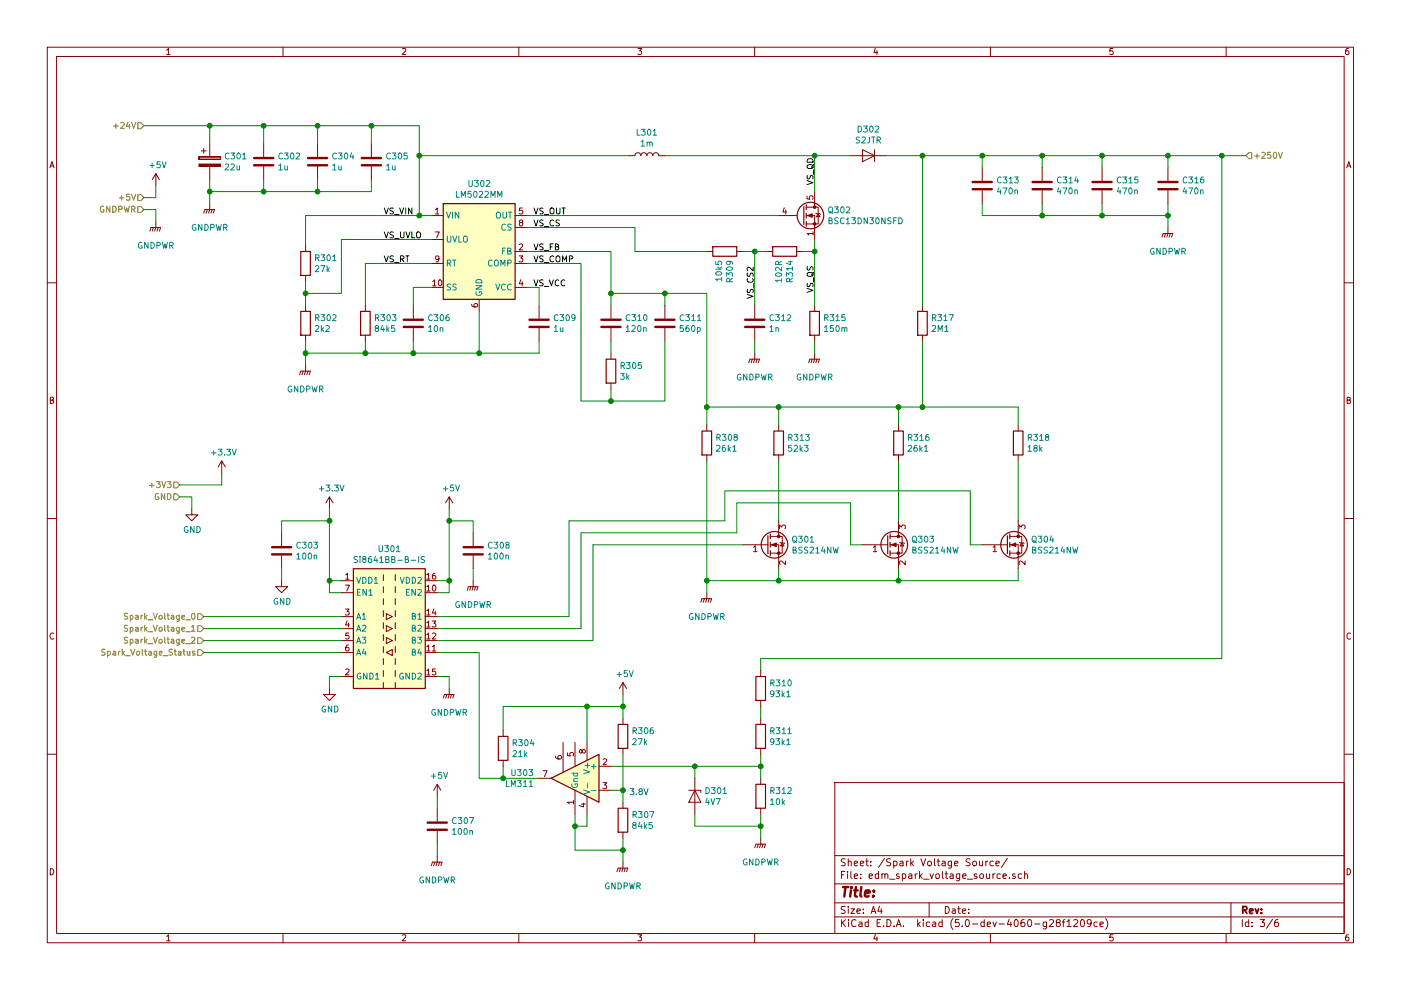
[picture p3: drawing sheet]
EESchema Schematic File Version 4
LIBS:edm_power_board-cache
EELAYER 26 0
EELAYER END
$Descr A4 11693 8268
encoding utf-8
Sheet 3 6
Title ""
Date ""
Rev ""
Comp ""
Comment1 ""
Comment2 ""
Comment3 ""
Comment4 ""
$EndDescr
$Comp
L Regulator_Switching:LM5022MM U302
U 1 1
P 4000 2100
F 0 "U302" H 4000 2667 50  0000 C CNN
F 1 "LM5022MM" H 4000 2576 50  0000 C CNN
F 2 "Package_SO:MSOP-10_3x3mm_P0.5mm" H 4050 1650 50  0001 L CIN
F 3 "http://www.ti.com/lit/ds/symlink/lm5022.pdf" H 4000 2100 50  0001 C CNN
F 4 "LM5022MM/NOPBCT-ND" H 4000 2100 50  0001 C CNN "Digikey"
	1    4000 2100
	1    0    0    -1  
$EndComp
$Comp
L Device:R R301
U 1 1
P 2550 2200
F 0 "R301" H 2620 2246 50  0000 L CNN
F 1 "27k" H 2620 2155 50  0000 L CNN
F 2 "Resistor_SMD:R_0805_2012Metric" V 2480 2200 50  0001 C CNN
F 3 "~" H 2550 2200 50  0001 C CNN
F 4 "311-27.0KCRCT-ND" H 2550 2200 50  0001 C CNN "Digikey"
	1    2550 2200
	1    0    0    -1  
$EndComp
$Comp
L Device:R R302
U 1 1
P 2550 2700
F 0 "R302" H 2620 2746 50  0000 L CNN
F 1 "2k2" H 2620 2655 50  0000 L CNN
F 2 "Resistor_SMD:R_0805_2012Metric" V 2480 2700 50  0001 C CNN
F 3 "~" H 2550 2700 50  0001 C CNN
F 4 "311-2.20KCRCT-ND" H 2550 2700 50  0001 C CNN "Digikey"
	1    2550 2700
	1    0    0    -1  
$EndComp
$Comp
L Device:C C306
U 1 1
P 3450 2700
F 0 "C306" H 3565 2746 50  0000 L CNN
F 1 "10n" H 3565 2655 50  0000 L CNN
F 2 "Capacitor_SMD:C_0805_2012Metric" H 3488 2550 50  0001 C CNN
F 3 "~" H 3450 2700 50  0001 C CNN
F 4 "490-1664-1-ND" H 3450 2700 50  0001 C CNN "Digikey"
	1    3450 2700
	1    0    0    -1  
$EndComp
Wire Wire Line
	3600 2400 3450 2400
Wire Wire Line
	3450 2400 3450 2550
$Comp
L Device:C C309
U 1 1
P 4500 2700
F 0 "C309" H 4615 2746 50  0000 L CNN
F 1 "1u" H 4615 2655 50  0000 L CNN
F 2 "Capacitor_SMD:C_0805_2012Metric" H 4538 2550 50  0001 C CNN
F 3 "~" H 4500 2700 50  0001 C CNN
F 4 "587-2910-1-ND" H 4500 2700 50  0001 C CNN "Digikey"
	1    4500 2700
	1    0    0    -1  
$EndComp
Wire Wire Line
	4400 2400 4500 2400
Wire Wire Line
	4500 2400 4500 2550
$Comp
L Device:C C310
U 1 1
P 5100 2700
F 0 "C310" H 5215 2746 50  0000 L CNN
F 1 "120n" H 5215 2655 50  0000 L CNN
F 2 "Capacitor_SMD:C_0805_2012Metric" H 5138 2550 50  0001 C CNN
F 3 "~" H 5100 2700 50  0001 C CNN
F 4 "1276-6518-1-ND" H 5100 2700 50  0001 C CNN "Digikey"
	1    5100 2700
	1    0    0    -1  
$EndComp
$Comp
L Device:C C311
U 1 1
P 5550 2700
F 0 "C311" H 5665 2746 50  0000 L CNN
F 1 "560p" H 5665 2655 50  0000 L CNN
F 2 "Capacitor_SMD:C_0805_2012Metric" H 5588 2550 50  0001 C CNN
F 3 "~" H 5550 2700 50  0001 C CNN
F 4 "399-3492-1-ND" H 5550 2700 50  0001 C CNN "Digikey"
	1    5550 2700
	1    0    0    -1  
$EndComp
$Comp
L Device:R R305
U 1 1
P 5100 3100
F 0 "R305" H 5170 3146 50  0000 L CNN
F 1 "3k" H 5170 3055 50  0000 L CNN
F 2 "Resistor_SMD:R_0805_2012Metric" V 5030 3100 50  0001 C CNN
F 3 "~" H 5100 3100 50  0001 C CNN
F 4 "311-3.00KCRCT-ND" H 5100 3100 50  0001 C CNN "Digikey"
	1    5100 3100
	1    0    0    -1  
$EndComp
Wire Wire Line
	5100 3350 5550 3350
Wire Wire Line
	5550 3350 5550 2850
Wire Wire Line
	5100 3350 5100 3250
Wire Wire Line
	5100 2950 5100 2850
Wire Wire Line
	5100 3350 4850 3350
Wire Wire Line
	4850 3350 4850 2200
Wire Wire Line
	4850 2200 4400 2200
Connection ~ 5100 3350
Wire Wire Line
	4400 2100 5100 2100
Wire Wire Line
	5100 2100 5100 2450
Wire Wire Line
	5550 2550 5550 2450
Wire Wire Line
	5550 2450 5100 2450
Connection ~ 5100 2450
Wire Wire Line
	5100 2450 5100 2550
Wire Wire Line
	3050 2200 3600 2200
Wire Wire Line
	3050 2200 3050 2550
Wire Wire Line
	3600 2000 2850 2000
Wire Wire Line
	2850 2000 2850 2450
Wire Wire Line
	2850 2450 2550 2450
Wire Wire Line
	2550 2450 2550 2550
Wire Wire Line
	2550 2450 2550 2350
Connection ~ 2550 2450
$Comp
L power:GNDPWR #PWR0307
U 1 1
P 2550 3050
F 0 "#PWR0307" H 2550 2850 50  0001 C CNN
F 1 "GNDPWR" H 2550 2850 50  0000 C CNN
F 2 "" H 2550 3000 50  0001 C CNN
F 3 "" H 2550 3000 50  0001 C CNN
	1    2550 3050
	1    0    0    -1  
$EndComp
Wire Wire Line
	2550 3050 2550 2950
Wire Wire Line
	3600 1800 3500 1800
Wire Wire Line
	2550 1800 2550 2050
$Comp
L Device:R R309
U 1 1
P 6050 2100
F 0 "R309" H 6120 2146 50  0000 L CNN
F 1 "10k5" H 6120 2055 50  0000 L CNN
F 2 "Resistor_SMD:R_0805_2012Metric" V 5980 2100 50  0001 C CNN
F 3 "~" H 6050 2100 50  0001 C CNN
F 4 "311-10.5KCRCT-ND" H 6050 2100 50  0001 C CNN "Digikey"
	1    6050 2100
	0    1    1    0   
$EndComp
$Comp
L Device:C C312
U 1 1
P 6300 2700
F 0 "C312" H 6415 2746 50  0000 L CNN
F 1 "1n" H 6415 2655 50  0000 L CNN
F 2 "Capacitor_SMD:C_0805_2012Metric" H 6338 2550 50  0001 C CNN
F 3 "~" H 6300 2700 50  0001 C CNN
F 4 "399-1147-1-ND" H 6300 2700 50  0001 C CNN "Digikey"
	1    6300 2700
	1    0    0    -1  
$EndComp
$Comp
L Device:R R314
U 1 1
P 6550 2100
F 0 "R314" H 6620 2146 50  0000 L CNN
F 1 "102R" H 6620 2055 50  0000 L CNN
F 2 "Resistor_SMD:R_0805_2012Metric" V 6480 2100 50  0001 C CNN
F 3 "~" H 6550 2100 50  0001 C CNN
F 4 "311-102CRCT-ND" H 6550 2100 50  0001 C CNN "Digikey"
	1    6550 2100
	0    1    1    0   
$EndComp
Wire Wire Line
	5300 1900 4400 1900
$Comp
L power:GNDPWR #PWR0318
U 1 1
P 6300 2950
F 0 "#PWR0318" H 6300 2750 50  0001 C CNN
F 1 "GNDPWR" H 6300 2750 50  0000 C CNN
F 2 "" H 6300 2900 50  0001 C CNN
F 3 "" H 6300 2900 50  0001 C CNN
	1    6300 2950
	1    0    0    -1  
$EndComp
Wire Wire Line
	6300 2850 6300 2950
Wire Wire Line
	5900 2100 5300 2100
Wire Wire Line
	5300 2100 5300 1900
$Comp
L Transistor_FET:BSC13DN30NSFD Q302
U 1 1
P 6700 1800
F 0 "Q302" H 6906 1846 50  0000 L CNN
F 1 "BSC13DN30NSFD" H 6906 1755 50  0000 L CNN
F 2 "Package_TO_SOT_SMD:TDSON-8-1" H 6900 1725 50  0001 L CIN
F 3 "https://www.infineon.com/dgdl/Infineon-BSC13DN30NSFD-DS-v02_01-EN.pdf?fileId=5546d46259b0420a0159d5c940fc0d9a" V 6700 1800 50  0001 L CNN
F 4 "BSC13DN30NSFDATMA1CT-ND" H 6700 1800 50  0001 C CNN "Digikey"
	1    6700 1800
	1    0    0    -1  
$EndComp
Wire Wire Line
	6700 2100 6800 2100
Wire Wire Line
	6800 2100 6800 2000
Wire Wire Line
	6500 1800 4400 1800
Wire Wire Line
	6800 1600 6800 1300
Wire Wire Line
	6800 1300 5550 1300
$Comp
L Device:L L301
U 1 1
P 5400 1300
F 0 "L301" V 5590 1300 50  0000 C CNN
F 1 "1m" V 5499 1300 50  0000 C CNN
F 2 "Inductor_SMD:L_Pulse_PA4320" H 5400 1300 50  0001 C CNN
F 3 "http://productfinder.pulseeng.com/products/datasheets/P787.pdf" H 5400 1300 50  0001 C CNN
F 4 "553-3686-1-ND" V 5400 1300 50  0001 C CNN "Digikey"
	1    5400 1300
	0    -1   -1   0   
$EndComp
Wire Wire Line
	5250 1300 3500 1300
Wire Wire Line
	3500 1300 3500 1800
Connection ~ 3500 1800
Wire Wire Line
	3500 1800 2550 1800
$Comp
L Device:R R315
U 1 1
P 6800 2700
F 0 "R315" H 6870 2746 50  0000 L CNN
F 1 "150m" H 6870 2655 50  0000 L CNN
F 2 "Resistor_SMD:R_2512_6332Metric" V 6730 2700 50  0001 C CNN
F 3 "~" H 6800 2700 50  0001 C CNN
F 4 "311-0.15TCT-ND" H 6800 2700 50  0001 C CNN "Digikey"
	1    6800 2700
	1    0    0    -1  
$EndComp
$Comp
L power:GNDPWR #PWR0320
U 1 1
P 6800 2950
F 0 "#PWR0320" H 6800 2750 50  0001 C CNN
F 1 "GNDPWR" H 6800 2750 50  0000 C CNN
F 2 "" H 6800 2900 50  0001 C CNN
F 3 "" H 6800 2900 50  0001 C CNN
	1    6800 2950
	1    0    0    -1  
$EndComp
Wire Wire Line
	6800 2100 6800 2550
Connection ~ 6800 2100
Wire Wire Line
	6800 2850 6800 2950
$Comp
L Diode:S2JTR D302
U 1 1
P 7250 1300
F 0 "D302" H 7250 1084 50  0000 C CNN
F 1 "S2JTR" H 7250 1175 50  0000 C CNN
F 2 "Diode_SMD:D_SMB" H 7250 1125 50  0001 C CNN
F 3 "http://www.smc-diodes.com/propdf/S2A-S2M%20N0562%20REV.A.pdf" H 7250 1300 50  0001 C CNN
F 4 "1655-1739-1-ND" H 7250 1300 50  0001 C CNN "Digikey"
	1    7250 1300
	-1   0    0    1   
$EndComp
Wire Wire Line
	6800 1300 7100 1300
Connection ~ 6800 1300
Wire Wire Line
	5550 2450 5900 2450
Wire Wire Line
	5900 2450 5900 3400
Connection ~ 5550 2450
Wire Wire Line
	6300 2550 6300 2100
Wire Wire Line
	6300 2100 6200 2100
Wire Wire Line
	6300 2100 6400 2100
Connection ~ 6300 2100
$Comp
L Device:R R308
U 1 1
P 5900 3700
F 0 "R308" H 5970 3746 50  0000 L CNN
F 1 "26k1" H 5970 3655 50  0000 L CNN
F 2 "Resistor_SMD:R_0805_2012Metric" V 5830 3700 50  0001 C CNN
F 3 "~" H 5900 3700 50  0001 C CNN
F 4 "311-26.1KCRCT-ND" H 5900 3700 50  0001 C CNN "Digikey"
	1    5900 3700
	1    0    0    -1  
$EndComp
$Comp
L Device:R R317
U 1 1
P 7700 2700
F 0 "R317" H 7770 2746 50  0000 L CNN
F 1 "2M1" H 7770 2655 50  0000 L CNN
F 2 "Resistor_SMD:R_0805_2012Metric" V 7630 2700 50  0001 C CNN
F 3 "~" H 7700 2700 50  0001 C CNN
F 4 "311-2.10MCRCT-ND" H 7700 2700 50  0001 C CNN "Digikey"
	1    7700 2700
	1    0    0    -1  
$EndComp
Wire Wire Line
	7400 1300 7700 1300
Wire Wire Line
	7700 1300 7700 2550
$Comp
L power:GNDPWR #PWR0317
U 1 1
P 5900 4950
F 0 "#PWR0317" H 5900 4750 50  0001 C CNN
F 1 "GNDPWR" H 5900 4750 50  0000 C CNN
F 2 "" H 5900 4900 50  0001 C CNN
F 3 "" H 5900 4900 50  0001 C CNN
	1    5900 4950
	1    0    0    -1  
$EndComp
Wire Wire Line
	5900 4950 5900 4850
Wire Wire Line
	7700 2850 7700 3400
Wire Wire Line
	5900 3550 5900 3400
Connection ~ 5900 3400
$Comp
L Transistor_FET:BSS214NW Q301
U 1 1
P 6400 4550
F 0 "Q301" H 6605 4596 50  0000 L CNN
F 1 "BSS214NW" H 6605 4505 50  0000 L CNN
F 2 "Package_TO_SOT_SMD:SOT-323_SC-70" H 6600 4475 50  0001 L CIN
F 3 "https://www.infineon.com/dgdl/Infineon-BSS214NW-DS-v02_02-en.pdf?fileId=db3a30431b3e89eb011b695aebc01bde" H 6400 4550 50  0001 L CNN
F 4 "BSS214NWH6327XTSA1CT-ND" H 6400 4550 50  0001 C CNN "Digikey"
	1    6400 4550
	1    0    0    -1  
$EndComp
Wire Wire Line
	7200 4550 7100 4550
Wire Wire Line
	7100 4200 6150 4200
Wire Wire Line
	6150 4200 6150 4450
Wire Wire Line
	8200 4550 8100 4550
Wire Wire Line
	8100 4100 6050 4100
Wire Wire Line
	6050 4100 6050 4350
Wire Wire Line
	7700 3400 8500 3400
Connection ~ 7700 3400
$Comp
L Device:R R313
U 1 1
P 6500 3700
F 0 "R313" H 6570 3746 50  0000 L CNN
F 1 "52k3" H 6570 3655 50  0000 L CNN
F 2 "Resistor_SMD:R_0805_2012Metric" V 6430 3700 50  0001 C CNN
F 3 "~" H 6500 3700 50  0001 C CNN
F 4 "311-52.3KCRCT-ND" H 6500 3700 50  0001 C CNN "Digikey"
	1    6500 3700
	1    0    0    -1  
$EndComp
$Comp
L Device:R R318
U 1 1
P 8500 3700
F 0 "R318" H 8570 3746 50  0000 L CNN
F 1 "18k" H 8570 3655 50  0000 L CNN
F 2 "Resistor_SMD:R_0805_2012Metric" V 8430 3700 50  0001 C CNN
F 3 "~" H 8500 3700 50  0001 C CNN
F 4 "311-18.0KCRCT-ND" H 8500 3700 50  0001 C CNN "Digikey"
	1    8500 3700
	1    0    0    -1  
$EndComp
Wire Wire Line
	5900 4850 6500 4850
Connection ~ 5900 4850
Wire Wire Line
	6500 4850 7500 4850
Connection ~ 6500 4850
Wire Wire Line
	7500 4850 8500 4850
Connection ~ 7500 4850
Text HLabel 1200 1050 0    50   Input ~ 0
+24V
Text HLabel 1200 1750 0    50   Input ~ 0
GNDPWR
Text HLabel 1200 1650 0    50   Input ~ 0
+5V
Text HLabel 10400 1300 2    50   Input ~ 0
+250V
$Comp
L power:GNDPWR #PWR0302
U 1 1
P 1300 1850
F 0 "#PWR0302" H 1300 1650 50  0001 C CNN
F 1 "GNDPWR" H 1300 1650 50  0000 C CNN
F 2 "" H 1300 1800 50  0001 C CNN
F 3 "" H 1300 1800 50  0001 C CNN
	1    1300 1850
	1    0    0    -1  
$EndComp
Wire Wire Line
	1200 1750 1300 1750
Wire Wire Line
	1300 1750 1300 1850
Wire Wire Line
	5900 3400 6500 3400
Wire Wire Line
	6500 4750 6500 4850
Wire Wire Line
	7500 4750 7500 4850
Wire Wire Line
	8500 4750 8500 4850
Wire Wire Line
	7100 4550 7100 4200
Wire Wire Line
	8100 4550 8100 4100
Wire Wire Line
	6500 3850 6500 4350
Wire Wire Line
	7500 3850 7500 4350
Wire Wire Line
	8500 4350 8500 3850
Wire Wire Line
	8500 3550 8500 3400
Wire Wire Line
	7500 3550 7500 3400
Connection ~ 7500 3400
Wire Wire Line
	7500 3400 7700 3400
Wire Wire Line
	6500 3550 6500 3400
Connection ~ 6500 3400
Wire Wire Line
	6500 3400 7500 3400
Wire Wire Line
	5900 3850 5900 4850
Wire Wire Line
	2550 2950 3050 2950
Wire Wire Line
	4500 2950 4500 2850
Connection ~ 2550 2950
Wire Wire Line
	2550 2950 2550 2850
Wire Wire Line
	4000 2600 4000 2950
Connection ~ 4000 2950
Wire Wire Line
	4000 2950 4500 2950
Wire Wire Line
	3450 2850 3450 2950
Connection ~ 3450 2950
Wire Wire Line
	3450 2950 4000 2950
Wire Wire Line
	3050 2850 3050 2950
Connection ~ 3050 2950
Wire Wire Line
	3050 2950 3450 2950
$Comp
L Device:C C313
U 1 1
P 8200 1550
F 0 "C313" H 8315 1596 50  0000 L CNN
F 1 "470n" H 8315 1505 50  0000 L CNN
F 2 "Capacitor_SMD:C_1812_4532Metric" H 8238 1400 50  0001 C CNN
F 3 "~" H 8200 1550 50  0001 C CNN
F 4 "445-13461-1-ND" H 8200 1550 50  0001 C CNN "Digikey"
	1    8200 1550
	1    0    0    -1  
$EndComp
Wire Wire Line
	9750 1300 9750 1400
Wire Wire Line
	9200 1400 9200 1300
Wire Wire Line
	8700 1400 8700 1300
Wire Wire Line
	8200 1400 8200 1300
$Comp
L power:GNDPWR #PWR0321
U 1 1
P 9750 1900
F 0 "#PWR0321" H 9750 1700 50  0001 C CNN
F 1 "GNDPWR" H 9750 1700 50  0000 C CNN
F 2 "" H 9750 1850 50  0001 C CNN
F 3 "" H 9750 1850 50  0001 C CNN
	1    9750 1900
	1    0    0    -1  
$EndComp
Wire Wire Line
	8200 1800 8200 1700
Wire Wire Line
	8700 1700 8700 1800
Wire Wire Line
	9200 1700 9200 1800
Wire Wire Line
	4750 4350 6050 4350
Wire Wire Line
	4850 4450 4850 5250
Wire Wire Line
	4850 4450 6150 4450
Wire Wire Line
	4950 4550 6200 4550
Wire Wire Line
	2850 4950 2750 4950
Wire Wire Line
	2750 4950 2750 4850
Wire Wire Line
	2750 4850 2850 4850
Wire Wire Line
	3650 4950 3750 4950
Wire Wire Line
	3750 4950 3750 4850
Wire Wire Line
	3750 4850 3650 4850
$Comp
L power:GNDPWR #PWR0314
U 1 1
P 3950 4850
F 0 "#PWR0314" H 3950 4650 50  0001 C CNN
F 1 "GNDPWR" H 3950 4650 50  0000 C CNN
F 2 "" H 3950 4800 50  0001 C CNN
F 3 "" H 3950 4800 50  0001 C CNN
	1    3950 4850
	1    0    0    -1  
$EndComp
$Comp
L power:GND #PWR0306
U 1 1
P 2350 4850
F 0 "#PWR0306" H 2350 4600 50  0001 C CNN
F 1 "GND" H 2355 4677 50  0000 C CNN
F 2 "" H 2350 4850 50  0001 C CNN
F 3 "" H 2350 4850 50  0001 C CNN
	1    2350 4850
	1    0    0    -1  
$EndComp
$Comp
L Device:C C308
U 1 1
P 3950 4600
F 0 "C308" H 4065 4646 50  0000 L CNN
F 1 "100n" H 4065 4555 50  0000 L CNN
F 2 "Capacitor_SMD:C_0805_2012Metric" H 3988 4450 50  0001 C CNN
F 3 "~" H 3950 4600 50  0001 C CNN
F 4 "1276-1066-1-ND" H 3950 4600 50  0001 C CNN "Digikey"
	1    3950 4600
	1    0    0    -1  
$EndComp
Wire Wire Line
	3750 4850 3750 4350
Wire Wire Line
	3750 4350 3950 4350
Wire Wire Line
	3950 4350 3950 4450
Connection ~ 3750 4850
Text HLabel 1500 4050 0    50   Input ~ 0
+3V3
Text HLabel 1500 4150 0    50   Input ~ 0
GND
$Comp
L Device:C C303
U 1 1
P 2350 4600
F 0 "C303" H 2465 4646 50  0000 L CNN
F 1 "100n" H 2465 4555 50  0000 L CNN
F 2 "Capacitor_SMD:C_0805_2012Metric" H 2388 4450 50  0001 C CNN
F 3 "~" H 2350 4600 50  0001 C CNN
F 4 "1276-1066-1-ND" H 2350 4600 50  0001 C CNN "Digikey"
	1    2350 4600
	1    0    0    -1  
$EndComp
Wire Wire Line
	2350 4450 2350 4350
Wire Wire Line
	2350 4350 2750 4350
$Comp
L Device:R R312
U 1 1
P 6350 6650
F 0 "R312" H 6420 6696 50  0000 L CNN
F 1 "10k" H 6420 6605 50  0000 L CNN
F 2 "Resistor_SMD:R_0805_2012Metric" V 6280 6650 50  0001 C CNN
F 3 "~" H 6350 6650 50  0001 C CNN
F 4 "311-10.0KCRCT-ND" H 6350 6650 50  0001 C CNN "Digikey"
	1    6350 6650
	1    0    0    -1  
$EndComp
Wire Wire Line
	10200 1300 10400 1300
$Comp
L Device:R R311
U 1 1
P 6350 6150
F 0 "R311" H 6420 6196 50  0000 L CNN
F 1 "93k1" H 6420 6105 50  0000 L CNN
F 2 "Resistor_SMD:R_1206_3216Metric" V 6280 6150 50  0001 C CNN
F 3 "~" H 6350 6150 50  0001 C CNN
F 4 "311-93.1KCRCT-ND" H 6350 6150 50  0001 C CNN "Digikey"
	1    6350 6150
	1    0    0    -1  
$EndComp
Wire Wire Line
	6350 6500 6350 6400
Wire Wire Line
	6350 6400 5800 6400
Connection ~ 6350 6400
Wire Wire Line
	6350 6400 6350 6300
$Comp
L power:GNDPWR #PWR0319
U 1 1
P 6350 7000
F 0 "#PWR0319" H 6350 6800 50  0001 C CNN
F 1 "GNDPWR" H 6350 6800 50  0000 C CNN
F 2 "" H 6350 6950 50  0001 C CNN
F 3 "" H 6350 6950 50  0001 C CNN
	1    6350 7000
	1    0    0    -1  
$EndComp
Wire Wire Line
	6350 7000 6350 6900
$Comp
L power:GND #PWR0303
U 1 1
P 1600 4250
F 0 "#PWR0303" H 1600 4000 50  0001 C CNN
F 1 "GND" H 1605 4077 50  0000 C CNN
F 2 "" H 1600 4250 50  0001 C CNN
F 3 "" H 1600 4250 50  0001 C CNN
	1    1600 4250
	1    0    0    -1  
$EndComp
Wire Wire Line
	1500 4150 1600 4150
Wire Wire Line
	1600 4150 1600 4250
$Comp
L Device:D_Zener D301
U 1 1
P 5800 6650
F 0 "D301" V 5754 6729 50  0000 L CNN
F 1 "4V7" V 5845 6729 50  0000 L CNN
F 2 "Diode_SMD:D_SOD-123" H 5800 6650 50  0001 C CNN
F 3 "https://www.diodes.com/assets/Datasheets/ds18004.pdf" H 5800 6650 50  0001 C CNN
F 4 "BZT52C4V7-13-F" V 5800 6650 50  0001 C CNN "Mfg part"
F 5 "BZT52C4V7-13FDICT-ND" V 5800 6650 50  0001 C CNN "Digikey"
	1    5800 6650
	0    1    1    0   
$EndComp
Wire Wire Line
	6350 6900 5800 6900
Wire Wire Line
	5800 6900 5800 6800
Connection ~ 6350 6900
Wire Wire Line
	6350 6900 6350 6800
Wire Wire Line
	5800 6500 5800 6400
$Comp
L Comparator:LM311 U303
U 1 1
P 4800 6500
F 0 "U303" H 5141 6546 50  0000 L CNN
F 1 "LM311" H 5141 6455 50  0000 L CNN
F 2 "Package_SO:SOIC-8_3.9x4.9mm_P1.27mm" H 4800 6500 50  0001 C CNN
F 3 "http://www.ti.com/lit/ds/symlink/lm311-n.pdf" H 4800 6500 50  0001 C CNN
F 4 "LM311MX/NOPBCT-ND" H 4800 6500 50  0001 C CNN "Digikey"
	1    4800 6500
	-1   0    0    -1  
$EndComp
Wire Wire Line
	4900 6900 4900 6800
Wire Wire Line
	4900 6900 4800 6900
Wire Wire Line
	4800 6900 4800 6800
$Comp
L power:GNDPWR #PWR0316
U 1 1
P 5200 7200
F 0 "#PWR0316" H 5200 7000 50  0001 C CNN
F 1 "GNDPWR" H 5200 7000 50  0000 C CNN
F 2 "" H 5200 7150 50  0001 C CNN
F 3 "" H 5200 7150 50  0001 C CNN
	1    5200 7200
	1    0    0    -1  
$EndComp
Connection ~ 4800 6900
Wire Wire Line
	6350 5500 10200 5500
Wire Wire Line
	10200 5500 10200 1300
Wire Wire Line
	4200 6400 4200 6500
Wire Wire Line
	4200 6500 4500 6500
Wire Wire Line
	4200 6100 4200 5900
Wire Wire Line
	4200 5900 4900 5900
Wire Wire Line
	4900 5900 4900 6200
$Comp
L power:+5V #PWR0301
U 1 1
P 1300 1550
F 0 "#PWR0301" H 1300 1400 50  0001 C CNN
F 1 "+5V" H 1315 1723 50  0000 C CNN
F 2 "" H 1300 1550 50  0001 C CNN
F 3 "" H 1300 1550 50  0001 C CNN
	1    1300 1550
	1    0    0    -1  
$EndComp
$Comp
L power:+5V #PWR0312
U 1 1
P 3750 4250
F 0 "#PWR0312" H 3750 4100 50  0001 C CNN
F 1 "+5V" H 3765 4423 50  0000 C CNN
F 2 "" H 3750 4250 50  0001 C CNN
F 3 "" H 3750 4250 50  0001 C CNN
	1    3750 4250
	1    0    0    -1  
$EndComp
$Comp
L power:+5V #PWR0315
U 1 1
P 5200 5800
F 0 "#PWR0315" H 5200 5650 50  0001 C CNN
F 1 "+5V" H 5215 5973 50  0000 C CNN
F 2 "" H 5200 5800 50  0001 C CNN
F 3 "" H 5200 5800 50  0001 C CNN
	1    5200 5800
	1    0    0    -1  
$EndComp
Wire Wire Line
	3750 4250 3750 4350
Connection ~ 3750 4350
Wire Wire Line
	1200 1650 1300 1650
Wire Wire Line
	1300 1650 1300 1550
$Comp
L power:+3.3V #PWR0305
U 1 1
P 1850 3950
F 0 "#PWR0305" H 1850 3800 50  0001 C CNN
F 1 "+3.3V" H 1865 4123 50  0000 C CNN
F 2 "" H 1850 3950 50  0001 C CNN
F 3 "" H 1850 3950 50  0001 C CNN
	1    1850 3950
	1    0    0    -1  
$EndComp
$Comp
L power:+3.3V #PWR0308
U 1 1
P 2750 4250
F 0 "#PWR0308" H 2750 4100 50  0001 C CNN
F 1 "+3.3V" H 2765 4423 50  0000 C CNN
F 2 "" H 2750 4250 50  0001 C CNN
F 3 "" H 2750 4250 50  0001 C CNN
	1    2750 4250
	1    0    0    -1  
$EndComp
Wire Wire Line
	2750 4250 2750 4350
Connection ~ 2750 4350
Wire Wire Line
	1850 4050 1850 3950
$Comp
L Device:R R306
U 1 1
P 5200 6150
F 0 "R306" H 5270 6196 50  0000 L CNN
F 1 "27k" H 5270 6105 50  0000 L CNN
F 2 "Resistor_SMD:R_0805_2012Metric" V 5130 6150 50  0001 C CNN
F 3 "~" H 5200 6150 50  0001 C CNN
F 4 "311-27.0KCRCT-ND" H 5200 6150 50  0001 C CNN "Digikey"
	1    5200 6150
	1    0    0    -1  
$EndComp
$Comp
L Device:R R307
U 1 1
P 5200 6850
F 0 "R307" H 5270 6896 50  0000 L CNN
F 1 "84k5" H 5270 6805 50  0000 L CNN
F 2 "Resistor_SMD:R_0805_2012Metric" V 5130 6850 50  0001 C CNN
F 3 "~" H 5200 6850 50  0001 C CNN
F 4 "311-84.5KCRCT-ND" H 5200 6850 50  0001 C CNN "Digikey"
	1    5200 6850
	1    0    0    -1  
$EndComp
Wire Wire Line
	5100 6600 5200 6600
Wire Wire Line
	5200 6600 5200 6700
Wire Wire Line
	5200 6600 5200 6300
Connection ~ 5200 6600
Wire Wire Line
	4900 5900 5200 5900
Wire Wire Line
	5200 5900 5200 5800
Connection ~ 4900 5900
Wire Wire Line
	5200 6000 5200 5900
Connection ~ 5200 5900
Wire Wire Line
	5200 7200 5200 7100
Wire Wire Line
	5200 7100 4800 7100
Wire Wire Line
	4800 6900 4800 7100
Connection ~ 5200 7100
Wire Wire Line
	5200 7100 5200 7000
Wire Wire Line
	5100 6400 5800 6400
Connection ~ 5800 6400
Text Notes 5250 6650 0    50   ~ 0
3.8V
Wire Wire Line
	6350 5500 6350 5600
Wire Wire Line
	6350 5900 6350 6000
$Comp
L Device:R R310
U 1 1
P 6350 5750
F 0 "R310" H 6420 5796 50  0000 L CNN
F 1 "93k1" H 6420 5705 50  0000 L CNN
F 2 "Resistor_SMD:R_1206_3216Metric" V 6280 5750 50  0001 C CNN
F 3 "~" H 6350 5750 50  0001 C CNN
F 4 "311-93.1KCRCT-ND" H 6350 5750 50  0001 C CNN "Digikey"
	1    6350 5750
	1    0    0    -1  
$EndComp
$Comp
L Device:R R316
U 1 1
P 7500 3700
F 0 "R316" H 7570 3746 50  0000 L CNN
F 1 "26k1" H 7570 3655 50  0000 L CNN
F 2 "Resistor_SMD:R_0805_2012Metric" V 7430 3700 50  0001 C CNN
F 3 "~" H 7500 3700 50  0001 C CNN
F 4 "311-26.1KCRCT-ND" H 7500 3700 50  0001 C CNN "Digikey"
	1    7500 3700
	1    0    0    -1  
$EndComp
$Comp
L Device:R R304
U 1 1
P 4200 6250
F 0 "R304" H 4270 6296 50  0000 L CNN
F 1 "21k" H 4270 6205 50  0000 L CNN
F 2 "Resistor_SMD:R_0805_2012Metric" V 4130 6250 50  0001 C CNN
F 3 "~" H 4200 6250 50  0001 C CNN
F 4 "311-21.0KCRCT-ND" H 4200 6250 50  0001 C CNN "Digikey"
	1    4200 6250
	1    0    0    -1  
$EndComp
$Comp
L Device:R R303
U 1 1
P 3050 2700
F 0 "R303" H 3120 2746 50  0000 L CNN
F 1 "84k5" H 3120 2655 50  0000 L CNN
F 2 "Resistor_SMD:R_0805_2012Metric" V 2980 2700 50  0001 C CNN
F 3 "~" H 3050 2700 50  0001 C CNN
F 4 "311-84.5KCRCT-ND" H 3050 2700 50  0001 C CNN "Digikey"
	1    3050 2700
	1    0    0    -1  
$EndComp
$Comp
L Isolator:Si8641BB-B-IS U301
U 1 1
P 3250 5250
F 0 "U301" H 3250 5917 50  0000 C CNN
F 1 "Si8641BB-B-IS" H 3250 5826 50  0000 C CNN
F 2 "Package_SO:SOIC-16W_7.5x10.3mm_P1.27mm" H 3250 4700 50  0001 C CIN
F 3 "https://www.silabs.com/documents/public/data-sheets/si864x-datasheet.pdf" H 3250 5650 50  0001 C CNN
F 4 "SI8641BB-B-IS-ND" H 3250 5250 50  0001 C CNN "Digikey"
	1    3250 5250
	1    0    0    -1  
$EndComp
Wire Wire Line
	3950 4750 3950 4850
Wire Wire Line
	2350 4750 2350 4850
Wire Wire Line
	3650 5150 4750 5150
Wire Wire Line
	4750 5150 4750 4350
Wire Wire Line
	3650 5250 4850 5250
Wire Wire Line
	3650 5350 4950 5350
Wire Wire Line
	4950 5350 4950 4550
Wire Wire Line
	4200 6500 4000 6500
Wire Wire Line
	4000 6500 4000 5450
Wire Wire Line
	4000 5450 3650 5450
Connection ~ 4200 6500
$Comp
L power:GNDPWR #PWR0313
U 1 1
P 3750 5750
F 0 "#PWR0313" H 3750 5550 50  0001 C CNN
F 1 "GNDPWR" H 3750 5550 50  0000 C CNN
F 2 "" H 3750 5700 50  0001 C CNN
F 3 "" H 3750 5700 50  0001 C CNN
	1    3750 5750
	1    0    0    -1  
$EndComp
Wire Wire Line
	3650 5650 3750 5650
Wire Wire Line
	3750 5650 3750 5750
Wire Wire Line
	2750 4350 2750 4850
Connection ~ 2750 4850
$Comp
L power:GND #PWR0309
U 1 1
P 2750 5750
F 0 "#PWR0309" H 2750 5500 50  0001 C CNN
F 1 "GND" H 2755 5577 50  0000 C CNN
F 2 "" H 2750 5750 50  0001 C CNN
F 3 "" H 2750 5750 50  0001 C CNN
	1    2750 5750
	1    0    0    -1  
$EndComp
Wire Wire Line
	2750 5750 2750 5650
Wire Wire Line
	2750 5650 2850 5650
Text HLabel 1700 5150 0    50   Input ~ 0
Spark_Voltage_0
Text HLabel 1700 5250 0    50   Input ~ 0
Spark_Voltage_1
Text HLabel 1700 5350 0    50   Input ~ 0
Spark_Voltage_2
Text HLabel 1700 5450 0    50   Input ~ 0
Spark_Voltage_Status
Wire Wire Line
	1700 5150 2850 5150
Wire Wire Line
	2850 5250 1700 5250
Wire Wire Line
	1700 5350 2850 5350
Wire Wire Line
	2850 5450 1700 5450
Wire Wire Line
	1500 4050 1850 4050
$Comp
L Device:C C307
U 1 1
P 3650 6900
F 0 "C307" H 3765 6946 50  0000 L CNN
F 1 "100n" H 3765 6855 50  0000 L CNN
F 2 "Capacitor_SMD:C_0805_2012Metric" H 3688 6750 50  0001 C CNN
F 3 "~" H 3650 6900 50  0001 C CNN
F 4 "1276-1066-1-ND" H 3650 6900 50  0001 C CNN "Digikey"
	1    3650 6900
	1    0    0    -1  
$EndComp
$Comp
L power:+5V #PWR0310
U 1 1
P 3650 6650
F 0 "#PWR0310" H 3650 6500 50  0001 C CNN
F 1 "+5V" H 3665 6823 50  0000 C CNN
F 2 "" H 3650 6650 50  0001 C CNN
F 3 "" H 3650 6650 50  0001 C CNN
	1    3650 6650
	1    0    0    -1  
$EndComp
$Comp
L power:GNDPWR #PWR0311
U 1 1
P 3650 7150
F 0 "#PWR0311" H 3650 6950 50  0001 C CNN
F 1 "GNDPWR" H 3650 6950 50  0000 C CNN
F 2 "" H 3650 7100 50  0001 C CNN
F 3 "" H 3650 7100 50  0001 C CNN
	1    3650 7150
	1    0    0    -1  
$EndComp
Wire Wire Line
	3650 7150 3650 7050
Wire Wire Line
	3650 6750 3650 6650
$Comp
L Device:C C314
U 1 1
P 8700 1550
F 0 "C314" H 8815 1596 50  0000 L CNN
F 1 "470n" H 8815 1505 50  0000 L CNN
F 2 "Capacitor_SMD:C_1812_4532Metric" H 8738 1400 50  0001 C CNN
F 3 "~" H 8700 1550 50  0001 C CNN
F 4 "445-13461-1-ND" H 8700 1550 50  0001 C CNN "Digikey"
	1    8700 1550
	1    0    0    -1  
$EndComp
Wire Wire Line
	9750 1700 9750 1800
Wire Wire Line
	7700 1300 8200 1300
Connection ~ 7700 1300
Connection ~ 8200 1300
Wire Wire Line
	8200 1300 8700 1300
Connection ~ 8700 1300
Wire Wire Line
	8700 1300 9200 1300
Connection ~ 9200 1300
Wire Wire Line
	9200 1300 9750 1300
Connection ~ 10200 1300
Connection ~ 9750 1300
Wire Wire Line
	9750 1300 10200 1300
Wire Wire Line
	9200 1800 9750 1800
Connection ~ 9750 1800
Wire Wire Line
	9750 1800 9750 1900
Wire Wire Line
	8700 1800 9200 1800
Connection ~ 9200 1800
Wire Wire Line
	8200 1800 8700 1800
Connection ~ 8700 1800
$Comp
L Transistor_FET:BSS214NW Q303
U 1 1
P 7400 4550
F 0 "Q303" H 7605 4596 50  0000 L CNN
F 1 "BSS214NW" H 7605 4505 50  0000 L CNN
F 2 "Package_TO_SOT_SMD:SOT-323_SC-70" H 7600 4475 50  0001 L CIN
F 3 "https://www.infineon.com/dgdl/Infineon-BSS214NW-DS-v02_02-en.pdf?fileId=db3a30431b3e89eb011b695aebc01bde" H 7400 4550 50  0001 L CNN
F 4 "BSS214NWH6327XTSA1CT-ND" H 7400 4550 50  0001 C CNN "Digikey"
	1    7400 4550
	1    0    0    -1  
$EndComp
$Comp
L Transistor_FET:BSS214NW Q304
U 1 1
P 8400 4550
F 0 "Q304" H 8605 4596 50  0000 L CNN
F 1 "BSS214NW" H 8605 4505 50  0000 L CNN
F 2 "Package_TO_SOT_SMD:SOT-323_SC-70" H 8600 4475 50  0001 L CIN
F 3 "https://www.infineon.com/dgdl/Infineon-BSS214NW-DS-v02_02-en.pdf?fileId=db3a30431b3e89eb011b695aebc01bde" H 8400 4550 50  0001 L CNN
F 4 "BSS214NWH6327XTSA1CT-ND" H 8400 4550 50  0001 C CNN "Digikey"
	1    8400 4550
	1    0    0    -1  
$EndComp
$Comp
L Device:C C305
U 1 1
P 3100 1350
F 0 "C305" H 3215 1396 50  0000 L CNN
F 1 "1u" H 3215 1305 50  0000 L CNN
F 2 "Capacitor_SMD:C_0805_2012Metric" H 3138 1200 50  0001 C CNN
F 3 "~" H 3100 1350 50  0001 C CNN
F 4 "587-2910-1-ND" H 3100 1350 50  0001 C CNN "Digikey"
	1    3100 1350
	1    0    0    -1  
$EndComp
$Comp
L Device:CP C301
U 1 1
P 1750 1350
F 0 "C301" H 1868 1396 50  0000 L CNN
F 1 "22u" H 1868 1305 50  0000 L CNN
F 2 "Capacitor_SMD:CP_Elec_5x5.3" H 1788 1200 50  0001 C CNN
F 3 "~" H 1750 1350 50  0001 C CNN
F 4 "PCE4240CT-ND" H 1750 1350 50  0001 C CNN "Digikey"
	1    1750 1350
	1    0    0    -1  
$EndComp
Wire Wire Line
	1200 1050 1750 1050
Connection ~ 3500 1300
$Comp
L Device:C C304
U 1 1
P 2650 1350
F 0 "C304" H 2765 1396 50  0000 L CNN
F 1 "1u" H 2765 1305 50  0000 L CNN
F 2 "Capacitor_SMD:C_0805_2012Metric" H 2688 1200 50  0001 C CNN
F 3 "~" H 2650 1350 50  0001 C CNN
F 4 "587-2910-1-ND" H 2650 1350 50  0001 C CNN "Digikey"
	1    2650 1350
	1    0    0    -1  
$EndComp
$Comp
L Device:C C302
U 1 1
P 2200 1350
F 0 "C302" H 2315 1396 50  0000 L CNN
F 1 "1u" H 2315 1305 50  0000 L CNN
F 2 "Capacitor_SMD:C_0805_2012Metric" H 2238 1200 50  0001 C CNN
F 3 "~" H 2200 1350 50  0001 C CNN
F 4 "587-2910-1-ND" H 2200 1350 50  0001 C CNN "Digikey"
	1    2200 1350
	1    0    0    -1  
$EndComp
Wire Wire Line
	1750 1200 1750 1050
Connection ~ 1750 1050
Wire Wire Line
	1750 1050 2200 1050
Wire Wire Line
	2200 1200 2200 1050
Connection ~ 2200 1050
Wire Wire Line
	2200 1050 2650 1050
Wire Wire Line
	2650 1200 2650 1050
Connection ~ 2650 1050
Wire Wire Line
	2650 1050 3100 1050
Wire Wire Line
	3100 1200 3100 1050
Connection ~ 3100 1050
Wire Wire Line
	3100 1050 3500 1050
$Comp
L power:GNDPWR #PWR0304
U 1 1
P 1750 1700
F 0 "#PWR0304" H 1750 1500 50  0001 C CNN
F 1 "GNDPWR" H 1750 1500 50  0000 C CNN
F 2 "" H 1750 1650 50  0001 C CNN
F 3 "" H 1750 1650 50  0001 C CNN
	1    1750 1700
	1    0    0    -1  
$EndComp
Wire Wire Line
	3100 1500 3100 1600
Wire Wire Line
	3100 1600 2650 1600
Wire Wire Line
	1750 1600 1750 1500
Wire Wire Line
	2200 1500 2200 1600
Connection ~ 2200 1600
Wire Wire Line
	2200 1600 1750 1600
Wire Wire Line
	2650 1500 2650 1600
Connection ~ 2650 1600
Wire Wire Line
	2650 1600 2200 1600
Wire Wire Line
	1750 1600 1750 1700
Connection ~ 1750 1600
Wire Wire Line
	3500 1050 3500 1300
Text Label 4450 1800 0    50   ~ 0
VS_OUT
Text Label 4450 1900 0    50   ~ 0
VS_CS
Text Label 4450 2100 0    50   ~ 0
VS_FB
Text Label 4450 2200 0    50   ~ 0
VS_COMP
Text Label 4450 2400 0    50   ~ 0
VS_VCC
Text Label 3200 2200 0    50   ~ 0
VS_RT
Text Label 3200 2000 0    50   ~ 0
VS_UVLO
Text Label 3200 1800 0    50   ~ 0
VS_VIN
Text Label 6300 2500 1    50   ~ 0
VS_CS2
Text Label 6800 2450 1    50   ~ 0
VS_QS
Text Label 6800 1550 1    50   ~ 0
VS_QD
$Comp
L Device:C C315
U 1 1
P 9200 1550
F 0 "C315" H 9315 1596 50  0000 L CNN
F 1 "470n" H 9315 1505 50  0000 L CNN
F 2 "Capacitor_SMD:C_1812_4532Metric" H 9238 1400 50  0001 C CNN
F 3 "~" H 9200 1550 50  0001 C CNN
F 4 "445-13461-1-ND" H 9200 1550 50  0001 C CNN "Digikey"
	1    9200 1550
	1    0    0    -1  
$EndComp
$Comp
L Device:C C316
U 1 1
P 9750 1550
F 0 "C316" H 9865 1596 50  0000 L CNN
F 1 "470n" H 9865 1505 50  0000 L CNN
F 2 "Capacitor_SMD:C_1812_4532Metric" H 9788 1400 50  0001 C CNN
F 3 "~" H 9750 1550 50  0001 C CNN
F 4 "445-13461-1-ND" H 9750 1550 50  0001 C CNN "Digikey"
	1    9750 1550
	1    0    0    -1  
$EndComp
$EndSCHEMATC
